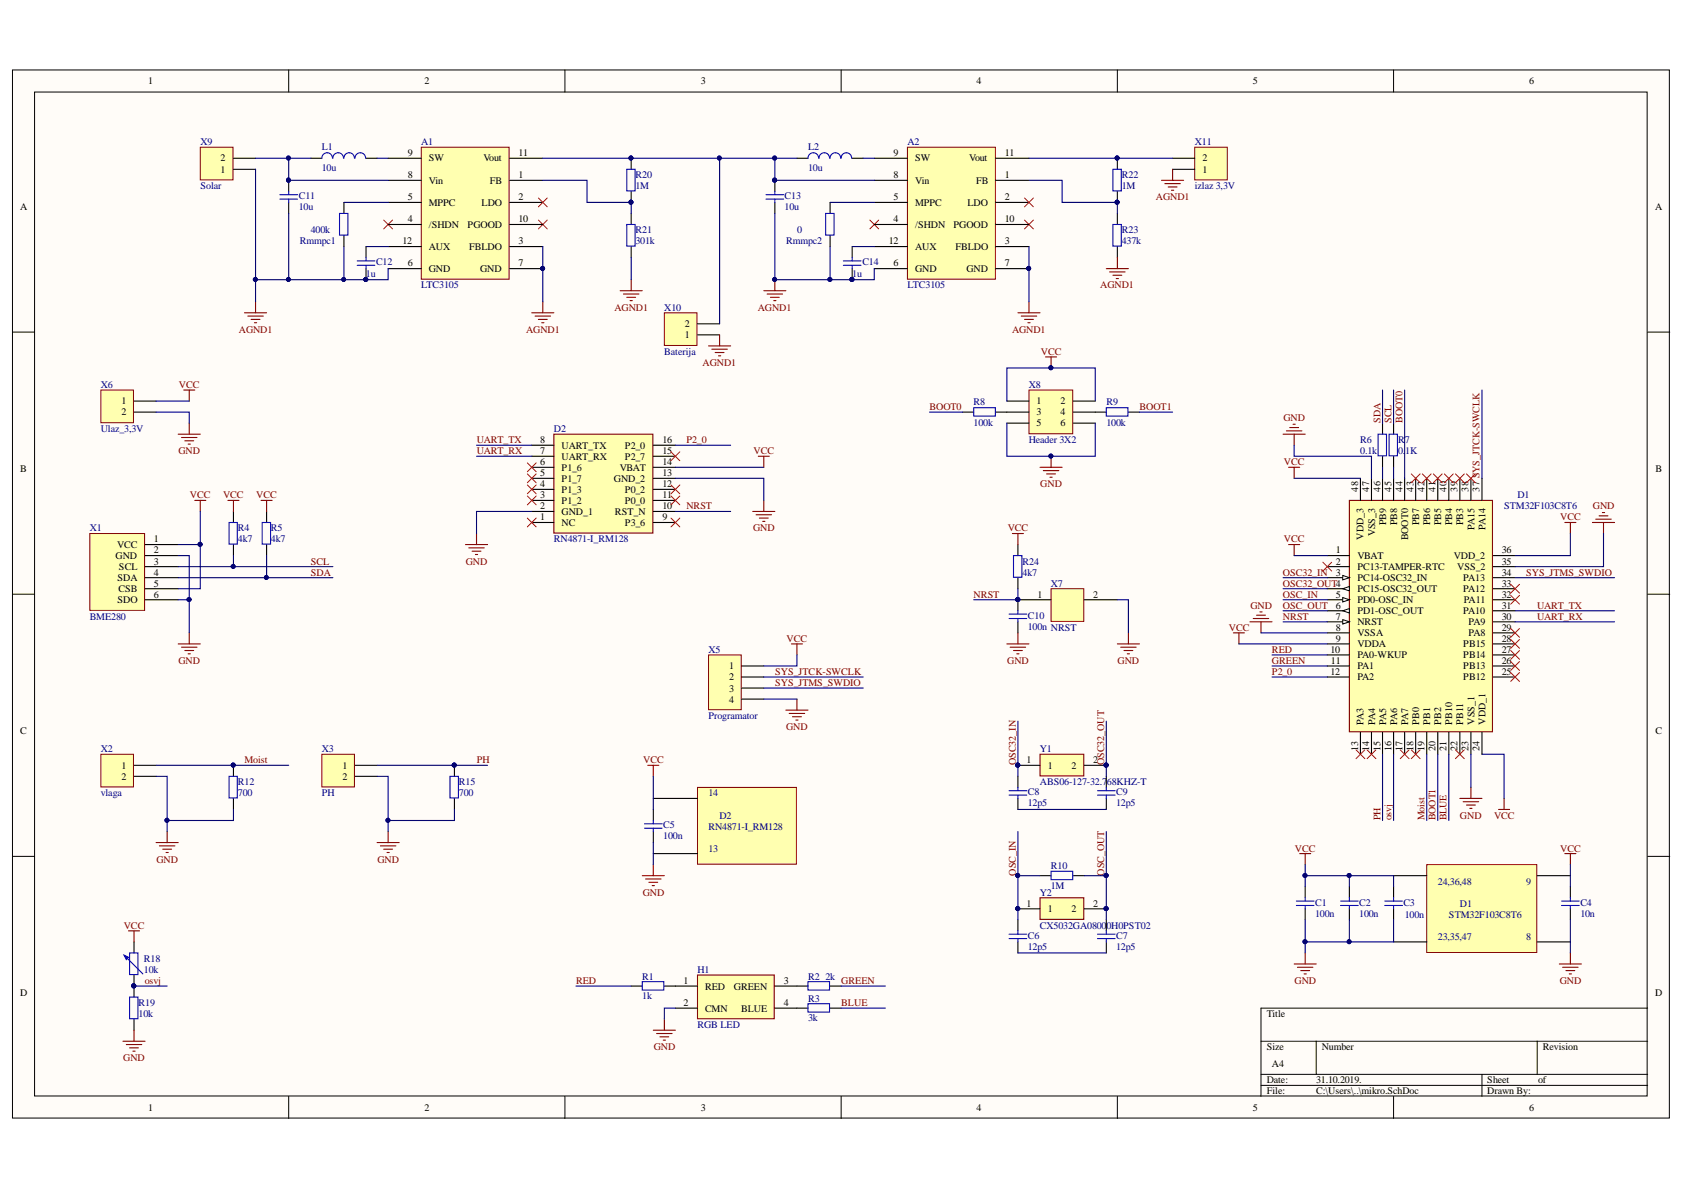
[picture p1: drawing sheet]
# Altium project mikro.PrjPcb
1 sheet, 54 parts. Net scope: global (net labels, ports and power ports of the same name join across sheets).
Board file: Schroom_plocica.PcbDoc

## Sheet mikro.SchDoc
size 381 x 241 mm

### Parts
A1  LTC3105  [SOP65P490X110-12N]
A2  LTC3105  [SOP65P490X110-12N]
C1  100n  [6-0805_N]
C2  100n  [6-0805_N]
C3  100n  [6-0805_N]
C4  10n  [6-0805_N]
C5  100n  [6-0805_N]
C6  12p5  [6-0805_N]
C7  12p5  [6-0805_N]
C8  12p5  [6-0805_N]
C9  12p5  [6-0805_N]
C10  100n  [6-0805_N]
C11  10u  [6-0805_N]
C12  1u  [6-0805_N]
C13  10u  [6-0805_N]
C14  1u  [6-0805_N]
D1  STM32F103C8T6  [QFP50P900X900X160-48N]
D2  RN4871-I_RM128  [RN4871]
H1  RGB LED  [HV5RGB25]
L1  10u  [6-0805_N]
L2  10u  [6-0805_N]
R1  1k  [6-0805_N]
R2  2k  [6-0805_N]
R3  3k  [6-0805_N]
R4  4k7  [6-0805_N]
R5  4k7  [6-0805_N]
R6  0.1k  [6-0805_N]
R7  0.1K  [6-0805_N]
R8  100k  [6-0805_N]
R9  100k  [6-0805_N]
R10  1M  [6-0805_N]
R12  700  [6-0805_N]
R15  700  [6-0805_N]
R18  10k  [HDR1X2]
R19  10k  [6-0805_N]
R20  1M  [6-0805_N]
R21  301k  [6-0805_N]
R22  1M  [6-0805_N]
R23  437k  [6-0805_N]
R24  4k7  [6-0805_N]
Rmmpc1  400k  [6-0805_N]
Rmmpc2  0  [6-0805_N]
X1  BME280  [HDR1X6]
X2  vlaga  [HDR1X2]
X3  PH  [HDR1X2]
X5  Programator  [HDR1X4]
X6  Ulaz_3,3V  [HDR1X2]
X7  NRST
X8  Header 3X2  [HDR2X3]
X9  Solar  [HDR1X2]
X10  Baterija  [HDR1X2]
X11  izlaz 3,3V  [HDR1X2]
Y1  ABS06-127-32.768KHZ-T  [ABS0612732768KHZT]
Y2  CX5032GA08000H0PST02  [CX5032GA08000H0PST02]

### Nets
AGND1: A1.3(FBLDO) A1.6(GND) A1.7(GND) A2.3(FBLDO) A2.6(GND) A2.7(GND) C11.1 C12.1 C13.1 C14.1 R21.2 R23.2 Rmmpc1.1 Rmmpc2.1 X9.1 X10.1 X11.1
GND: C1.1 C2.1 C3.1 C4.1 C5.1 C10.1 D1.8(VSSA) D1.23(VSS_1) D1.35(VSS_2) D1.47(VSS_3) D2.2(GND_1) D2.13(GND_2) H1.2(CMN) R12.2 R15.2 R19.1 X1.2(GND) X1.6(SDO) X2.2 X3.2 X5.4 X6.2 X7.2 X8.5 X8.6
VCC: C1.2 C2.2 C3.2 C4.2 C5.2 D1.1(VBAT) D1.9(VDDA) D1.24(VDD_1) D1.36(VDD_2) D1.48(VDD_3) D2.14(VBAT) R4.2 R5.2 R18.2 R24.1 X1.1(VCC) X1.5(CSB) X5.1 X6.1 X8.1 X8.2
BLUE: D1.21(PB10) R3.2
BOOT0: D1.44(BOOT0) R8.2
BOOT1: D1.20(PB2) R9.1
GREEN: D1.11(PA1) R2.2
Moist: D1.19(PB1) R12.1 X2.1
NRST: C10.2 D1.7(NRST) D2.10(RST_N) R24.2 X7.1
OSC32_IN: C8.2 D1.3(PC14-OSC32_IN) Y1.1
OSC32_OUT: C9.2 D1.4(PC15-OSC32_OUT) Y1.2
OSC_IN: C6.2 D1.5(PD0-OSC_IN) R10.1 Y2.1
OSC_OUT: C7.2 D1.6(PD1-OSC_OUT) R10.2 Y2.2
osvj: D1.16(PA6) R18.1 R19.2
P2_0: D1.12(PA2) D2.16(P2_0)
PH: D1.15(PA5) R15.1 X3.1
RED: D1.10(PA0-WKUP) R1.1
SCL: R4.1 R7.2 X1.3(SCL)
SDA: R5.1 R6.2 X1.4(SDA)
SYS_JTCK-SWCLK: D1.37(PA14) X5.2
SYS_JTMS_SWDIO: D1.34(PA13) X5.3
UART_RX: D1.30(PA9) D2.7(UART_RX)
UART_TX: D1.31(PA10) D2.8(UART_TX)
NetA1_1: A1.1(FB) R20.1 R21.1
NetA1_5: A1.5(MPPC) Rmmpc1.2
NetA1_8: A1.8(Vin) C11.2 L1.1 X9.2
NetA1_9: A1.9(SW) L1.2
NetA1_11: A1.11(Vout) A2.8(Vin) C13.2 L2.1 R20.2 X10.2
NetA1_12: A1.12(AUX) C12.2
NetA2_1: A2.1(FB) R22.1 R23.1
NetA2_5: A2.5(MPPC) Rmmpc2.2
NetA2_9: A2.9(SW) L2.2
NetA2_11: A2.11(Vout) R22.2 X11.2
NetA2_12: A2.12(AUX) C14.2
NetC6_1: C6.1 C7.1
NetC8_1: C8.1 C9.1
NetD1_45: D1.45(PB8) R7.1
NetD1_46: D1.46(PB9) R6.1
NetH1_1: H1.1(RED) R1.2
NetH1_3: H1.3(GREEN) R2.1
NetH1_4: H1.4(BLUE) R3.1
NetR8_1: R8.1 X8.3
NetR9_2: R9.2 X8.4

Not connected (* = marked no-connect by the designer): A1 2(LDO)* 4(/SHDN)* 10(PGOOD)*; A2 2(LDO)* 4(/SHDN)* 10(PGOOD)*; D1 2(PC13-TAMPER-RTC)* 13(PA3)* 14(PA4)* 17(PA7)* 18(PB0)* 22(PB11)* 25(PB12)* 26(PB13)* 27(PB14)* 28(PB15)* 29(PA8)* 32(PA11)* 33(PA12)* 38(PA15)* 39(PB3)* 40(PB4)* 41(PB5)* 42(PB6)* 43(PB7)*; D2 1(NC)* 3(P1_2)* 4(P1_3)* 5(P1_7)* 6(P1_6)* 9(P3_6)* 11(P0_0)* 12(P0_2)* 15(P2_7)*

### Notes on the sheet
- 14
- RN4871-I_RM128
- 13
- D2
- 24,36,48
- STM32F103C8T6
- D1
- (near C4) 9
- 23,35,47
- 8
